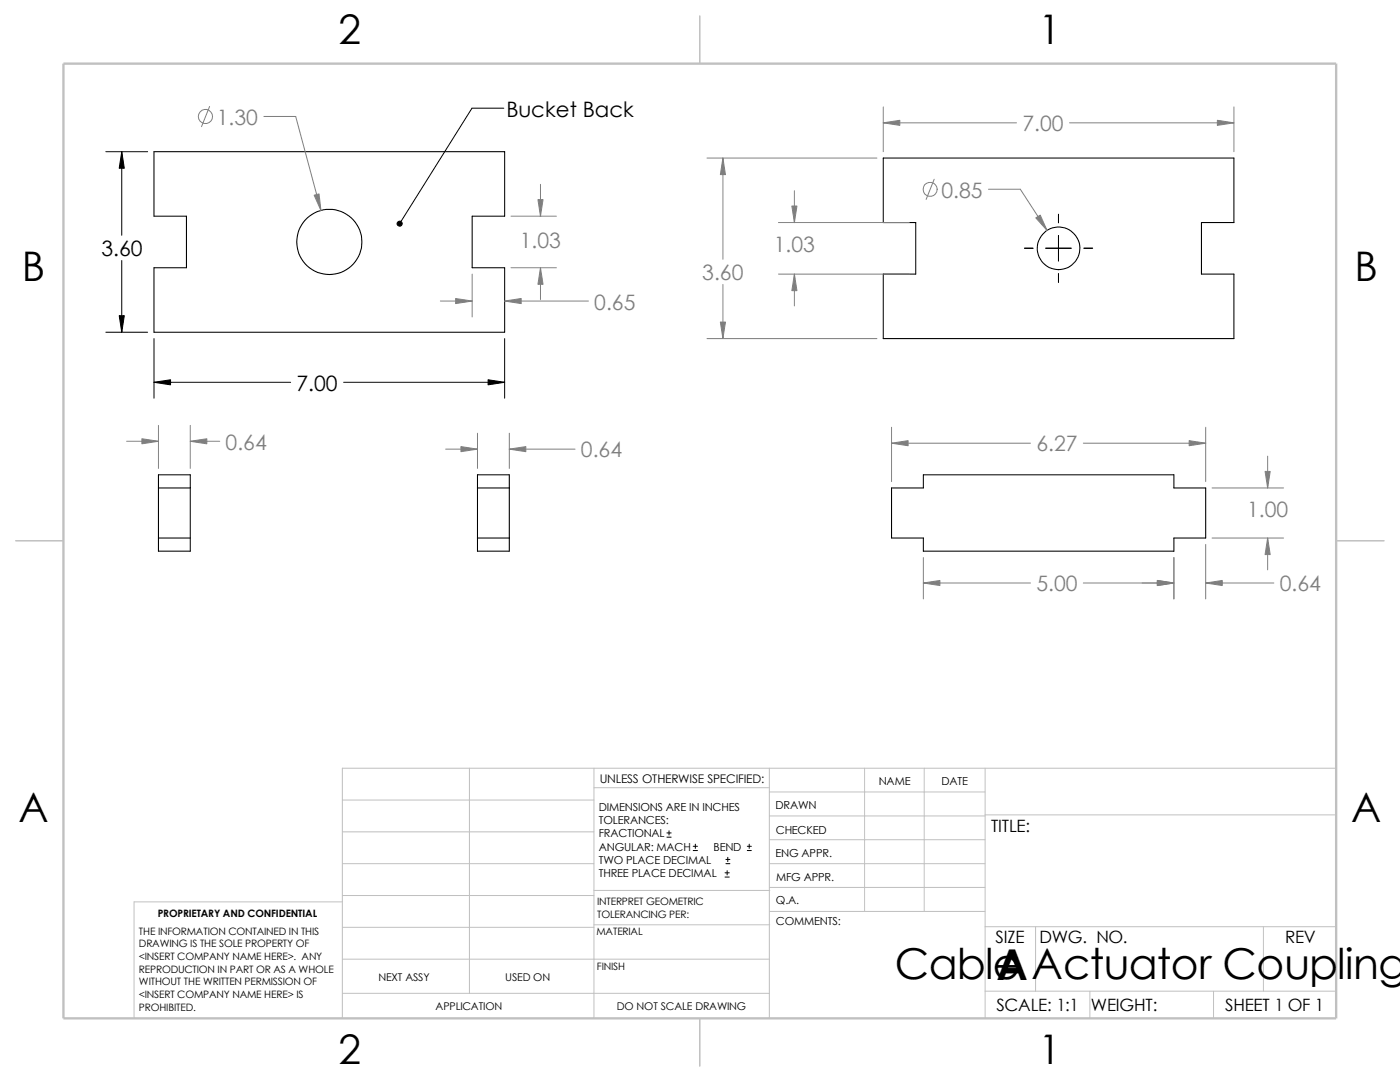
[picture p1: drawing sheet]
<svg xmlns="http://www.w3.org/2000/svg" width="279mm" height="216mm" viewBox="0 0 279 216" stroke-linecap="round" stroke-linejoin="round" font-family="sans-serif">
<g fill="none" stroke="#c0c0c0" stroke-width=".2">
<path d="M68.3 159.6h50.2M93.7 153.3v44.9M118.5 153.3v49.9M118.5 157.2h35M153.5 153.3v49.9M153.5 158h43.1M172.6 153.3v28.6M184.4 153.3v28.6M196.6 153.3v49.9M266.7 153.3h-198.4v49.9M68.3 178.7h50.2M68.3 172.3h50.2"/>
<path d="M68.3 166h50.2M68.3 180h-41.5v23.2M118.5 177.7h35.1M153.5 167.6h43.1M153.5 162.8h43.1M153.5 172.3h43.1M153.5 177.1h43.1M196.6 162.6h70.1M68.3 198.2h85.2M68.3 191.4h85.2M68.3 185h50.2M118.5 184.5h35.1"/>
<path d="M153.6 181.9h43M196.6 197.8h70.1M196.6 184.9h70.1M206.7 184.9v12.9M217.5 197.8v5.4M242.2 197.8v5.4M252.1 184.9v12.9"/>
</g>
<path d="M139.7 3.2v9.5M3.1 107.9h9.6M266.7 107.9h9.5M139.7 203.2v9.5" fill="none" stroke="#c0c0c0" stroke-width=".21"/>
<path d="M12.7 12.7h254v190.5h-254z" fill="none" stroke="#c0c0c0" stroke-width=".47"/>
<g fill="none" stroke="#000" stroke-width=".21">
<path d="M30.7 30.3h70v12.8h-6.5v10.3h6.5v12.9h-70v-12.9h6.5v-10.3h-6.5zM176.3 31.5h70v12.9h-6.5v10.3h6.5v12.9h-70v-12.9h6.5v-10.3h-6.5zM31.6 94.7h6.4v15.3h-6.4zM31.6 97.4h6.4M95.3 94.7h6.3v15.3h-6.3zM95.3 97.4h6.3M177.9 97.4h6.4v-2.7h50v2.7h6.3v10h-6.3v2.6h-50v-2.6h-6.4zM31.6 107.4h6.4M95.3 107.4h6.3"/>
<circle cx="65.7" cy="48.3" r="6.5"/>
<circle cx="211.3" cy="49.6" r="4.2"/>
</g>
<g fill="none" stroke="#000" stroke-width=".2">
<path d="M21.1 30.3h8.4M24.3 30.3v16.6M100.5 21.6h-6.3l-14.4 23M24.3 52v14.3M204.5 49.5h1.7M208.7 49.5h5.1M211.2 42.8v1.6M211.2 47v5.1M211.2 54.6v1.7M216.3 49.5h1.8M21.1 66.3h8.4M30.7 67.6v11.9"/>
<path d="M30.7 76.3h27.3M68.6 76.3h32.1M100.7 67.6v11.9M133.1 167h.8M133.1 166.2h.8M133.5 165.8v.8M138.3 169.7h.9M138.3 168.9h.9M138.8 168.4v.9M144.7 175h.8M144.7 174.2h.8M144.9 172.3h.8"/>
<path d="M144.9 171.5h.8M145.1 173.7v.9M145.2 171.1v.8M149.1 169.7h.8M149.1 168.9h.8M149.5 168.4v.9"/>
</g>
<g fill="#000" stroke="#000" stroke-width=".2">
<path d="M24.3 30.3l.5 3.3h-1zM23.8 63h1l-.5 3.3zM30.7 76.3l3.3-.5v1zM97.4 75.8l3.3 .5-3.3 .5z"/>
<circle cx="79.8" cy="44.6" r=".5"/>
</g>
<g fill="none" stroke="#808080" stroke-width=".2">
<path d="M41.8 21.3l-1.6 4M52.7 23.2h6.3l5.1 18.8M107.9 36.8v6.3M141.1 31.5h33.9M144.3 31.5v20.2M158.5 38.1v6.3M176.3 24.5h26.6M176.3 21.3v9M186.4 35.8l-1.6 4M197.3 37.8h6.3l5.4 8.2M213.4 24.5h32.9M246.3 21.3v9"/>
<path d="M94.2 54.7v8.5M102 43.1h9M102 53.4h9M107.9 53.4v6.4M144.3 56.8v10.8M155.4 44.4h26.1M155.4 54.7h26.1M158.5 54.7v6.3M87.9 60.1h6.3M100.7 60.1h16.7M141.1 67.6h33.9M25.3 88.1h6.3"/>
<path d="M31.6 84.9v8.6M38 84.9v8.6M38 88.1h5.9M88.9 89.6h6.4M95.3 86.4v7.1M101.6 86.4v7.1M101.6 89.6h13.2M177.9 85.3v10.8M177.9 88.4h27.8M216.2 88.4h24.4M240.6 85.3v10.8M241.9 97.4h14.3"/>
<path d="M253 91v6.4M184.3 116.3h21.4M184.3 111.3v8.2M216.2 116.3h18.1M234.3 111.3v8.2M240.6 116.3h13.6M240.6 108.6v10.9M241.9 107.4h14.3M253 107.4v6.3"/>
<circle cx="41" cy="23.2" r="1.41"/>
<circle cx="185.6" cy="37.8" r="1.4"/>
</g>
<g fill="#808080" stroke="#808080" stroke-width=".2">
<path d="M107.9 53.4l.5 3.3h-1z"/>
<path d="M62.7 38.9l1-.2 .4 3.3z"/>
<path d="M107.4 39.8h1l-.5 3.3z"/>
<path d="M100.7 60.1l3.3-.5v1z"/>
<path d="M90.9 59.6l3.3 .5-3.3 .5z"/>
<path d="M92 89.1l3.3 .5-3.3 .5z"/>
<path d="M101.6 89.6l3.3-.5v1z"/>
<path d="M38 88.1l3.3-.6v1.1z"/>
<path d="M28.3 87.5l3.3 .6-3.3 .5z"/>
<path d="M176.3 24.5l3.3-.5v1z"/>
<path d="M158.5 54.7l.5 3.3h-1z"/>
<path d="M143.8 64.3h1l-.5 3.3z"/>
<path d="M144.3 31.5l.5 3.3h-1z"/>
<path d="M158 41.1h1l-.5 3.3z"/>
<path d="M243 24l3.3 .5-3.3 .5z"/>
<path d="M206.7 43.5l.9-.6 1.4 3.1z"/>
<path d="M231 115.8l3.3 .5-3.3 .5z"/>
<path d="M240.6 116.3l3.3-.5v1z"/>
<path d="M184.3 116.3l3.3-.5v1z"/>
<path d="M253 107.4l.5 3.3h-1z"/>
<path d="M252.5 94.1h1l-.5 3.3z"/>
<path d="M177.9 88.4l3.3-.5v1z"/>
<path d="M237.3 87.9l3.3 .5-3.3 .5z"/>
</g>
<g font-size="8.5">
<text x="178.6" y="195.3">Cable Actuator Coupling</text>
<text x="198.8" y="195.5">A</text>
</g>
<g font-size="8.1">
<text x="67.6" y="8.8">2</text>
<text x="207.3" y="8.8">1</text>
<text x="4.4" y="56.1">B</text>
<text x="270.3" y="56.1">B</text>
<text x="3.7" y="164.1">A</text>
<text x="269.6" y="164.1">A</text>
<text x="67.6" y="212.3">2</text>
<text x="207.3" y="212.3">1</text>
</g>
<g font-size="4.2">
<text x="101" y="23.3">Bucket Back</text>
<text x="20.2" y="51.1">3.60</text>
<text x="59.2" y="77.9">7.00</text>
</g>
<g font-size="4.2" fill="#808080">
<text x="43.3" y="24.9">1.30</text>
<text x="204" y="26.2">7.00</text>
<text x="187.9" y="39.4">0.85</text>
<text x="103.7" y="49.6">1.03</text>
<text x="154.4" y="50.2">1.03</text>
<text x="140.2" y="55.9">3.60</text>
<text x="118.6" y="61.8">0.65</text>
<text x="45" y="89.7">0.64</text>
<text x="115.9" y="91.3">0.64</text>
<text x="206.8" y="90.1">6.27</text>
<text x="248.9" y="103.2">1.00</text>
<text x="206.8" y="118">5.00</text>
<text x="255.4" y="118">0.64</text>
</g>
<g font-size="3.4">
<text x="197.8" y="166">TITLE:</text>
<text x="198.7" y="188.1">SIZE</text>
<text x="207.5" y="188.1">DWG. NO.</text>
<text x="256.5" y="188.2">REV</text>
<text x="198.8" y="201.7">SCALE: 1:1</text>
<text x="217.7" y="201.8">WEIGHT:</text>
<text x="244.5" y="201.7">SHEET 1 OF 1</text>
</g>
<text font-size="2.4" x="119.7" y="156.2">UNLESS OTHERWISE SPECIFIED:</text>
<g font-size="2.2">
<text x="119.5" y="161.8">DIMENSIONS ARE IN INCHES</text>
<text x="154.8" y="161.5">DRAWN</text>
<text x="175.4" y="156.7">NAME</text>
<text x="187.9" y="156.7">DATE</text>
<text x="119.5" y="164.4">TOLERANCES:</text>
<text x="119.5" y="167.1">FRACTIONAL</text>
<text x="154.8" y="166.3">CHECKED</text>
<text x="119.5" y="172.4">TWO PLACE DECIMAL</text>
<text x="119.5" y="169.8">ANGULAR: MACH</text>
<text x="142.4" y="169.8">BEND</text>
<text x="154.8" y="171">ENG APPR.</text>
<text x="119.5" y="175">THREE PLACE DECIMAL</text>
<text x="154.9" y="175.7">MFG APPR.</text>
<text x="154.9" y="184.7">COMMENTS:</text>
<text x="154.9" y="180.5">Q.A.</text>
</g>
<g font-size="2.1">
<text x="75.5" y="195.7">NEXT ASSY</text>
<text x="100.8" y="195.7">USED ON</text>
<text x="86.9" y="201.5">APPLICATION</text>
<text x="123.1" y="201.6">DO NOT SCALE DRAWING</text>
</g>
<g font-size="2">
<text x="31.5" y="183">PROPRIETARY AND CONFIDENTIAL</text>
<text x="119.2" y="180.6">INTERPRET GEOMETRIC</text>
<text x="119.2" y="183.1">TOLERANCING PER:</text>
<text x="27.7" y="186.5">THE INFORMATION CONTAINED IN THIS</text>
<text x="27.7" y="189.1">DRAWING IS THE SOLE PROPERTY OF</text>
<text x="27.7" y="191.6">&lt;INSERT COMPANY NAME HERE&gt;. ANY</text>
<text x="119" y="186.6">MATERIAL</text>
<text x="27.7" y="194.1">REPRODUCTION IN PART OR AS A WHOLE</text>
<text x="27.7" y="196.6">WITHOUT THE WRITTEN PERMISSION OF</text>
<text x="119.1" y="193.5">FINISH</text>
<text x="27.7" y="201.7">PROHIBITED.</text>
<text x="27.7" y="199.1">&lt;INSERT COMPANY NAME HERE&gt; IS</text>
</g>
</svg>
